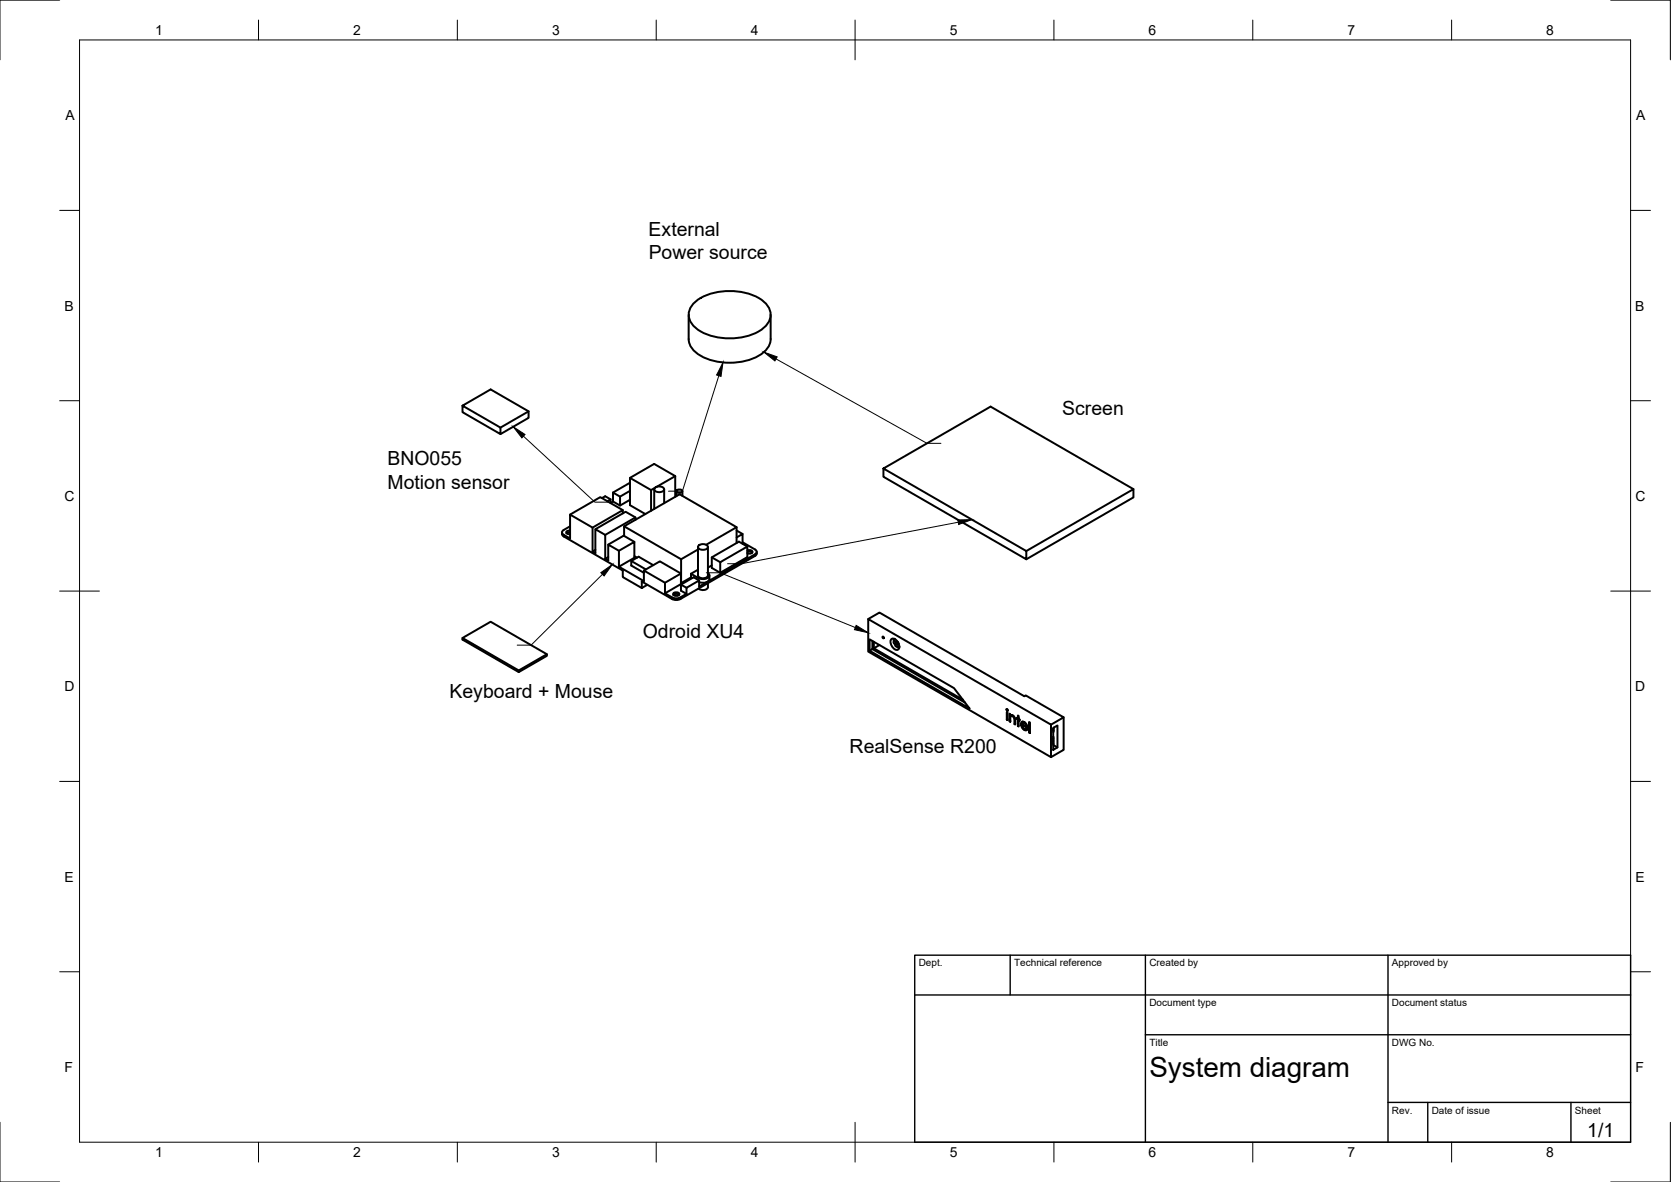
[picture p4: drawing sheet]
<svg xmlns="http://www.w3.org/2000/svg" width="420mm" height="297mm" viewBox="0 0 420 297" stroke-linecap="round" stroke-linejoin="round" font-family="sans-serif">
<!-- layer: Visible -->
<g fill="none" stroke="#000" stroke-width=".5">
<path d="M173.2 79.1v6.1a5.5 5.5 0 0 0 4 4.7 15.8 15.8 0 0 0 14.4-1.1 4.8 4.8 0 0 0 2.2-3.6v-6.1M174.4 76.3a14.4 14.4 0 0 1 12.9-2.7 8.7 8.7 0 0 1 6.3 4.2 4.1 4.1 0 0 1-1.8 4.8 15.4 15.4 0 0 1-16.6 0 4 4 0 0 1-.8-6.3zM116.3 101.9l9.5 5.6v1.6l-9.5-5.5v-1.7l7.1-4 9.5 5.5M125.8 107.5l7.1-4.1v1.6l-7.1 4.1M169.8 119.6l-4.7 2.7M222.1 117.7l36 20.8v2.1l-36-20.8v-2.1l27-15.5 35.9 20.7M141.3 133.8a.86 .86 0 0 0 .4 1l14.9 8.6v1.6l4.8 2.8M143.3 132.3l-1.6 .9a.65 .65 0 0 0-.4 .6 .65 .65 0 0 0 .4 .6l1.6 .9v-6l5.7 3.3v6M143.3 133.3h-.3a.55 .55 0 0 0-.6 .6l.3 .3h.6M143.3 133.7l-.9 .3M149 138.6l.7 .4v-6l2.5 1.4v6M149.7 138.2l-.7 .4"/>
<path d="M151.4 125.2l.8-.5 1.3 .8M152.7 126l.8-.5v.9l.6-.4M152.9 140l-.7 .4M154.1 123.8l1.8 1v2.2M155.6 138.4l3.9-2.2v4l-3.9 2.2M156.6 129v-.8l-7.6 4.4M156.6 128.2l-5.7-3.3-7.6 4.4M156.9 134.7v-2.4l14.4 8.2v6M156.9 132.3l14-8.1 14.3 8.3-7.6 4.4M158.4 125.6l-2.5 1.4-1.8-1M158.4 121.3l-4.3 2.5v2.2M158.4 120.1l5.3 3.1v5.2"/>
<path d="M158.4 123.4l-2.5 1.4M159.5 139.8l.7 .3M159.5 136.2l-2.7-1.6-3.9 2.3M159.8 130.6v-.6l-2.5-1.4-7.6 4.4M159.8 130l-7.6 4.4M164.5 123v4.9M164.6 122.7a1.54 1.54 0 0 1 2.4 .3 1.44 1.44 0 0 1-2.5 0zM164.7 122.6l-1 .6M167 123v3.5M169.8 124.8v-5.2l-5.3-3-6.1 3.5v6.9l3.9 2.2M170.1 123.4v1.3M170.3 123.1l.5-.1a.58 .58 0 0 1 .8 .5l-.8 .4a.58 .58 0 0 1-.7-.6z"/>
<path d="M171.6 123.4v1.2M175.5 137.5v7.1a1.44 1.44 0 0 0 2.5 0v-7.1M175.5 138.1l-4.2 2.4M175.6 137.2a1.54 1.54 0 0 1 2.4 .3 1.44 1.44 0 0 1-2.5 0zM185.2 135.1l1.5-.9v2.5M185.2 132.5v4M185.2 133.3l1.5 .9M186.7 136.3l3.1 1.8a.65 .65 0 0 1 .5 .6 .65 .65 0 0 1-.5 .6l-14 8.1v-1.5l-3.2 1.8v1.5M187.9 137.3l-2.1-1.2-6.8 4v2.6l2.1 1.2 6.8-3.9v-2.7l-6.8 4v2.6M187.9 138.3l.6-.1a.6 .6 0 0 1 .7 .6l-.4 .3-.9-.1M187.9 138.7l.7-.1 .5 .3M190.3 138.7a.86 .86 0 0 1-.5 1l-19.1 11-.9 .1-.8-.3-7.6-4.4v1.7"/>
<path d="M258.1 138.5l26.9-15.6v2.1l-26.9 15.6M152.2 140.4l.7 .5v-4l2.7 1.5v4M155.6 142.4l6.3 3.6v-2.6l5.3 3v2.7M158.7 141l3.7 2.1M161.9 143.4l4-2.3 5.3 3M162.8 147l-1.4 .8M164.3 142l-3.7-2.1-1.9 1.1v1.1l3.2 1.9M167.2 149.1a4.1 4.1 0 0 0 3.1 1.3l.8-.3 1.5-.9M167.2 146.4l4-2.3v2.7l-4 2.3M169.3 149.1a.82 .82 0 0 1 .8-.3 .82 .82 0 0 1 .7 .7 .82 .82 0 0 1-.9 .3 .82 .82 0 0 1-.6-.7zM169.3 149.5l.7-.3 .8 .3M171.2 146.5h.1"/>
<path d="M171.2 146.9l1.4 .8M173.7 144.2v.9M174 145.3l-.3-.2-2.4 1.4M175.5 143.2l-1.8 1M175.8 145.9l-1.4-.8-3.2 1.8v1.5l1.4 .8M178 146.5v1.1a1.53 1.53 0 0 1-2.3 .3M178 144a.8 .8 0 0 1 .3 1 .8 .8 0 0 1-.9 .5h-.4a4.5 4.5 0 0 1-3.3-1.3M178.4 144.6a1.56 1.56 0 0 1-.5 1.6 1.56 1.56 0 0 1-1.7 .2l-.4-.1M179 142.1l-1 .5M179 140.1l2.1 1.2M218.3 155.6l46 26.5v8.2l-46-26.6zM218.3 155.6l2.8-1.7 36.4 21.1 .4-.2 9.5 5.5-3.1 1.8"/>
<path d="M221.9 160l.3 .1v.3l-.3-.1zM116.3 160.3l14.1 8.2M137.5 164.4l-7.1 4.1v.4l-14.1-8.2v-.4l7.1-4.1 14.1 8.2v.4l-7.1 4.1M218.7 160.7l21.2 12.2 3.9 5.1-25.1-14.5zM219.4 161.1v2l-.7 .4M219.4 163.1l23.2 13.5M219.7 161.3v1.6l22.4 12.9M221.1 162.1l-1.4 .8M224.1 160.6a1.36 1.36 0 0 1 1.8 1.1 .95 .95 0 0 1 .3 1 .95 .95 0 0 1-.8 .6 2.05 2.05 0 0 1-1.3-2.7zM224.8 161.2h.1M224.8 161.2l-.1 .1 .1 .4 .2 .2 .2 .5h.3M224.9 160.5l-.1 .1"/>
<path d="M225 160.6l-.3 .1 .1 .5M225.2 161.2l.5 .1 .2 .7-.5-.2zM225.5 162.4l.4 .4 .2-.3M225.6 162.4l-.1 .1M225.7 161.3l.2 .3M226.1 162.7l-.1 .1M253.1 179l.2 .1v1.9l-.2-.2zM253.2 178.2l-.1 .1M253.4 178.5l-.2 .1M253.8 179.4l.2 .1v.3l.5-.1 .6 .6 .2 1.8-.2-.1-.1-1.5-.4-.5-.5 .1-.1 1.3-.2-.2zM254.6 179.8l-.4 .2v-.3l-.2 .1M254.6 179.8h.1"/>
<path d="M254.8 179.9l-.2 .1M255.9 179.8l.2 .1v.8l.3 .1v.3l-.3-.2v1.7l-.2-.1v-1.7l-.3-.2v-.2l.3 .2zM253.3 180.7l-.2 .1M254 181.1l-.2 .1M255.2 180.5l-.2 .1M255.3 181.8l-.2 .2M255.8 180.5l-.2 .1M256.1 180.5h.1M256.1 180.4l-.2 .2M256.1 182.3l-.2 .2M256.1 180.7l-.2 .1M256.3 180.8h.1"/>
<path d="M256.3 180.8l-.2 .1M256.9 181.5l.5-.1 .7 .6 .3 1-1.5-.9 .4 .9 .5 .3 .3-.2 .2 .2-.2 .2h-.5l-.6-.6-.3-.8zM257 181.8l-.3 .2M257.1 181.4h-.2M257.1 182l-.2 .1M257.2 181.3l-.1 .4 .4-.3M257.5 181.4h.1M257.5 181.4l-.6 .5 1.3 .7 .1-.1M257.6 181.7l.6 .9M257.7 181.6h-.6M257.8 183.3l-.3 .1M258.1 183.1l-.1 .2h.3"/>
<path d="M258.8 181.4l.2 .1v2.7l-.2-.1zM259 184l-.2 .1M264.8 183.2v.4M264.8 182.9l1.1-.6v5.5l-1.1 .6zM264.8 187.2l1.1 .6M264.8 186.8h.1M264.8 186.4h.1M264.8 186h.1M264.8 185.6h.1M264.8 185.2h.1M264.8 186.8v.3M264.8 186.4v.3"/>
<path d="M264.8 186v.3M264.8 185.6v.3M264.8 185.2v.3M264.9 183.6l-.1 .4M264.9 182.9v.3M267.4 180.3v8.1l-3.1 1.9"/>
<circle cx="253.2" cy="178.4" r=".21"/>
</g>
<!-- layer: Border -->
<g fill="none" stroke="#000" stroke-width=".25">
<path d="M15 0h-15v15M20 10h390v277h-390zM65 5v5M115 5v5M165 5v5M215 5v10M265 5v5M315 5v5M365 5v5M405 0h15v15M15 52.9h5M410 52.9h5"/>
<path d="M15 100.7h5M410 100.7h5M15 148.5h10M405 148.5h10M15 196.4h5M410 196.4h5M15 244.2h5M410 244.2h5M0 282v15h15M65 287v5M115 287v5M165 287v5"/>
<path d="M215 282v10M265 287v5M315 287v5M365 287v5M420 282v15h-15"/>
</g>
<!-- layer: TitleBlock -->
<path d="M230 240h180v47h-180zM230 250h180M254 240v10M288 240v47M349 240v47M288 260h122M349 277h61M359 277v10M395 277v10" fill="none" stroke="#000" stroke-width=".35"/>
<!-- layer: Annotations -->
<path d="M181.8 91.1l-.5 3.5-1.1-.4zM192.1 88.5l3.3 1.2-.6 1zM129 107.2l3 2-.8 .8zM240.8 130.7l3.6-.1-3.4 1.2zM151.1 143.9l2.9-2-2.1 2.8zM215.3 157.2l3 1.8-3.5-.8z" fill="#000" stroke="#000" stroke-width=".25"/>
<path d="M180.7 94.4l-9.1 29h-3.5M195.1 90.2l38 21.2h3.5M131.6 109.6l18 16.6h3.5M240.9 131.2l-54.5 10.5h-3.5M151.5 144.3l-18 17.8h-3.5M177.6 143.9h3.5l34 13.8" fill="none" stroke="#000" stroke-width=".25"/>
<text font-size="7" x="289" y="270.5">System diagram</text>
<g font-size="4.9">
<text x="163.1" y="59.3">External</text>
<text x="163.1" y="65.1">Power source</text>
<text x="267.1" y="104.4">Screen</text>
<text x="97.4" y="116.9">BNO055</text>
<text x="97.4" y="122.8">Motion sensor</text>
<text x="161.6" y="160.3">Odroid XU4</text>
<text x="113" y="175.5">Keyboard + Mouse</text>
<text x="213.6" y="189.3">RealSense R200</text>
<text x="399.1" y="285.7">1/1</text>
</g>
<g font-size="3.5">
<text x="39" y="8.8">1</text>
<text x="88.8" y="8.8">2</text>
<text x="138.8" y="8.8">3</text>
<text x="188.7" y="8.8">4</text>
<text x="238.8" y="8.8">5</text>
<text x="288.7" y="8.8">6</text>
<text x="338.8" y="8.8">7</text>
<text x="388.8" y="8.8">8</text>
<text x="16.4" y="30.2">A</text>
<text x="411.4" y="30.2">A</text>
<text x="16.2" y="78">B</text>
<text x="411.2" y="78">B</text>
<text x="16.2" y="125.9">C</text>
<text x="411.2" y="125.9">C</text>
<text x="16.2" y="173.7">D</text>
<text x="411.2" y="173.7">D</text>
<text x="16.2" y="221.5">E</text>
<text x="411.2" y="221.5">E</text>
<text x="16.2" y="269.4">F</text>
<text x="411.2" y="269.4">F</text>
<text x="39" y="290.8">1</text>
<text x="88.8" y="290.8">2</text>
<text x="138.8" y="290.8">3</text>
<text x="188.7" y="290.8">4</text>
<text x="238.8" y="290.8">5</text>
<text x="288.7" y="290.8">6</text>
<text x="338.8" y="290.8">7</text>
<text x="388.8" y="290.8">8</text>
</g>
<g font-size="2.5">
<text x="231" y="242.8">Dept.</text>
<text x="255" y="242.8">Technical reference</text>
<text x="289" y="242.8">Created by</text>
<text x="350" y="242.8">Approved by</text>
<text x="289" y="252.8">Document type</text>
<text x="350" y="252.8">Document status</text>
<text x="289" y="262.8">Title</text>
<text x="350" y="262.8">DWG No.</text>
<text x="350" y="279.8">Rev.</text>
<text x="360" y="279.8">Date of issue</text>
<text x="396" y="279.8">Sheet</text>
</g>
</svg>
